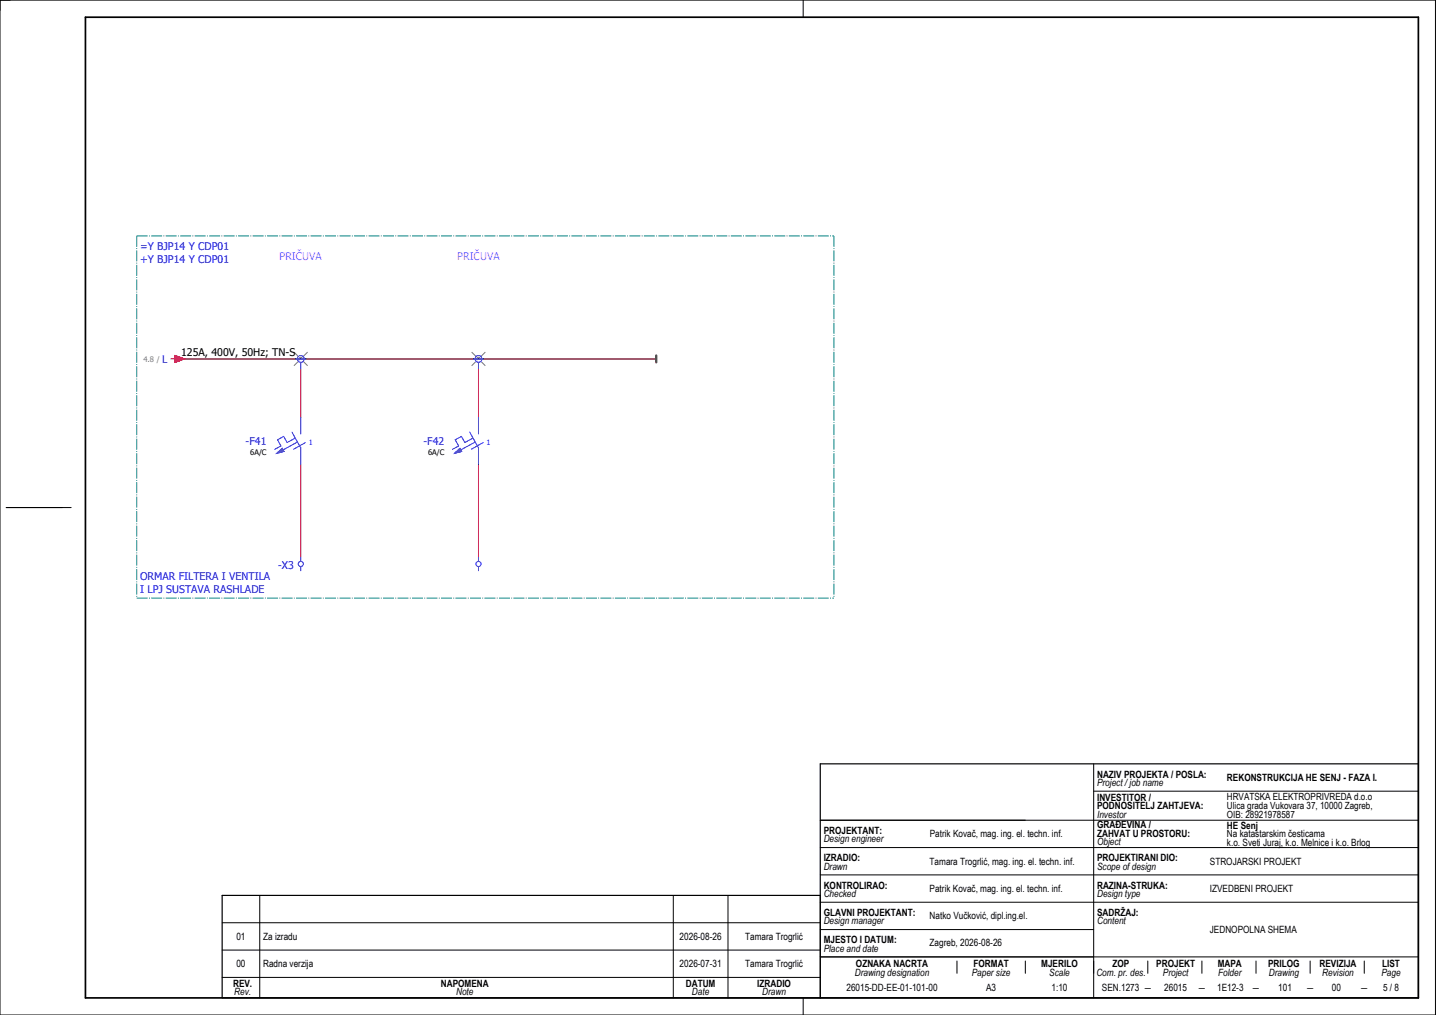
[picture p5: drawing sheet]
<svg xmlns="http://www.w3.org/2000/svg" width="420mm" height="297mm" viewBox="0 0 420 297" stroke-linecap="round" stroke-linejoin="round" font-family="sans-serif">
<g fill="none" stroke="#000" stroke-width=".29">
<path d="M0 0h420v297h-420zM235 0v5M1.8 148.5h19M320 231.5h95M320 223.5v68.5M415 223.5v68.5h-350M240 240h175M240 256h175M240 248h175M65 278h175M65 270h175M76 262v30"/>
<path d="M197 262v30M213 262v30M240 262v30M240 272h80M240 264h175M65 286h175M235 292v5M240 280h175M280 281.2v3.6M300 281.2v3.6M335.8 281.2v3.6M351.7 281.2v3.6"/>
<path d="M367.5 281.2v3.6M383.3 281.2v3.6M399.2 281.2v3.6"/>
</g>
<path d="M415 223.5h-175v68.5M240 262h-175v30" fill="none" stroke="#000" stroke-width=".35"/>
<path d="M25 5h390v287h-390z" fill="none" stroke="#000" stroke-width=".5"/>
<path d="M50 105h1.3M51.3 104l2.7 1-2.7 1zM88 108v14.2M140 108v14.2M88 135.9v27.1M140 135.9v27.1" fill="none" stroke="#f00" stroke-width=".29"/>
<path d="M52 105h140" fill="none" stroke="#7f3f3f" stroke-width=".5"/>
<path d="M192 104v2" fill="none" stroke="#7f3f3f" stroke-width=".7"/>
<g fill="none" stroke="#767676" stroke-width=".29" stroke-dasharray="2 2" stroke-linecap="butt">
<path d="M86 103l4 4M90 103l-4 4M138 103l4 4M142 103l-4 4"/>
<circle cx="88" cy="105" r=".5"/>
<circle cx="140" cy="105" r=".5"/>
</g>
<g fill="none" stroke="#00f" stroke-width=".29">
<path d="M86.5 105h3M88 106v2M138.5 105h3M140 106v2M81 132.6l1.6-1.4 .5 .9zM85.4 126.5l2.6 4.6v4.8M86.4 128.2l-2.4 1.3-1-1.8-1.8 1 1 1.8-1.8 1M87 129.4l-4.2 2.3M88 122.2v4.8M89.4 129.5l-3.5 2M133 132.6l1.6-1.4 .5 .9zM137.4 126.5l2.6 4.6v4.8"/>
<path d="M138.4 128.2l-2.4 1.3-1-1.8-1.8 1 1 1.8-1.8 1M139 129.4l-4.2 2.3M140 122.2v4.8M141.4 129.5l-3.5 2M88 163v1.3M88 165.8v1.2M140 163v1.3M140 165.8v1.2"/>
<circle cx="88" cy="105" r="1"/>
<circle cx="140" cy="105" r="1"/>
<circle cx="88" cy="165" r=".75"/>
<circle cx="140" cy="165" r=".75"/>
</g>
<path d="M40 69h204M40 69v106M244 69v106M40 175h204" fill="none" stroke="#007f7f" stroke-width=".29" stroke-dasharray="3.2 .4 .3 .4" stroke-linecap="butt"/>
<g fill="#00f" stroke="#00f" stroke-width=".29">
<path d="M81 132.6l1.6-1.4 .5 .9z"/>
<path d="M133 132.6l1.6-1.4 .5 .9z"/>
</g>
<path d="M51.3 104l2.7 1-2.7 1z" fill="#f00" stroke="#f00" stroke-width=".29"/>
<g font-size="3.1" fill="#00f">
<text x="41" y="73.1">=Y BJP14 Y CDP01</text>
<text x="41" y="76.9">+Y BJP14 Y CDP01</text>
<text x="47.5" y="106.3">L</text>
<text x="71.9" y="130.3">-F41</text>
<text x="123.9" y="130.3">-F42</text>
<text x="81.4" y="166.4">-X3</text>
<text x="41" y="169.6">ORMAR FILTERA I VENTILA</text>
<text x="41" y="173.4">I LPJ SUSTAVA RASHLADE</text>
</g>
<g font-size="3.1" fill="#f0f">
<text x="81.8" y="76.1">PRIČUVA</text>
<text x="133.8" y="76.1">PRIČUVA</text>
</g>
<text font-size="3.1" x="53" y="104">125A, 400V, 50Hz; TN-S</text>
<g font-size="2.9">
<text x="321" y="227.5">NAZIV PROJEKTA / POSLA:</text>
<text x="321" y="230">Project / job name</text>
<text x="359" y="228.6">REKONSTRUKCIJA HE SENJ - FAZA I.</text>
<text x="321" y="234.3">INVESTITOR /</text>
<text x="321" y="236.8">PODNOSITELJ ZAHTJEVA:</text>
<text x="321" y="239.3">Investor</text>
<text x="359" y="234.2">HRVATSKA ELEKTROPRIVREDA d.o.o</text>
<text x="359" y="236.8">Ulica grada Vukovara 37, 10000 Zagreb,</text>
<text x="359" y="239.5">OIB: 28921978587</text>
<text x="241" y="244">PROJEKTANT:</text>
<text x="272" y="245">Patrik Kovač, mag. ing. el. techn. inf.</text>
<text x="321" y="242.3">GRAĐEVINA /</text>
<text x="321" y="244.8">ZAHVAT U PROSTORU:</text>
<text x="359" y="242.6">HE Senj</text>
<text x="359" y="245.1">Na katastarskim česticama</text>
<text x="241" y="246.5">Design engineer</text>
<text x="321" y="247.3">Object</text>
<text x="359" y="247.5">k.o. Sveti Juraj, k.o. Melnice i k.o. Brlog</text>
<text x="241" y="252">IZRADIO:</text>
<text x="241" y="254.5">Drawn</text>
<text x="272" y="253">Tamara Trogrlić, mag. ing. el. techn. inf.</text>
<text x="321" y="252">PROJEKTIRANI DIO:</text>
<text x="321" y="254.5">Scope of design</text>
<text x="354" y="253.1">STROJARSKI PROJEKT</text>
<text x="241" y="260">KONTROLIRAO:</text>
<text x="241" y="262.5">Checked</text>
<text x="272" y="261">Patrik Kovač, mag. ing. el. techn. inf.</text>
<text x="321" y="260">RAZINA-STRUKA:</text>
<text x="321" y="262.5">Design type</text>
<text x="354" y="261">IZVEDBENI PROJEKT</text>
<text x="241" y="268">GLAVNI PROJEKTANT:</text>
<text x="272" y="269">Natko Vučković, dipl.ing.el.</text>
<text x="321" y="268">SADRŽAJ:</text>
<text x="69.2" y="275">01</text>
<text x="77" y="275">Za izradu</text>
<text x="198.9" y="275">2026-08-26</text>
<text x="218" y="275">Tamara Trogrlić</text>
<text x="241" y="270.5">Design manager</text>
<text x="321" y="270.5">Content</text>
<text x="354" y="273.1">JEDNOPOLNA SHEMA</text>
<text x="241" y="278.5">Place and date</text>
<text x="241" y="276">MJESTO I DATUM:</text>
<text x="272" y="276.8">Zagreb, 2026-08-26</text>
<text x="69.2" y="283">00</text>
<text x="77" y="283">Radna verzija</text>
<text x="198.9" y="283">2026-07-31</text>
<text x="218" y="283">Tamara Trogrlić</text>
<text x="250.1" y="285.6">Drawing designation</text>
<text x="250.4" y="283.1">OZNAKA NACRTA</text>
<text x="284.3" y="285.6">Paper size</text>
<text x="284.9" y="283.1">FORMAT</text>
<text x="304.7" y="283.1">MJERILO</text>
<text x="307" y="285.6">Scale</text>
<text x="320.8" y="285.6">Com. pr. des.</text>
<text x="325.5" y="283.1">ZOP</text>
<text x="338.3" y="283.1">PROJEKT</text>
<text x="340.3" y="285.6">Project</text>
<text x="356.3" y="283.1">MAPA</text>
<text x="356.4" y="285.6">Folder</text>
<text x="371.1" y="283.1">PRILOG</text>
<text x="371.3" y="285.6">Drawing</text>
<text x="386.1" y="283.1">REVIZIJA</text>
<text x="386.9" y="285.6">Revision</text>
<text x="404.2" y="285.6">Page</text>
<text x="404.4" y="283.1">LIST</text>
<text x="68.2" y="288.8">REV.</text>
<text x="68.5" y="291.3">Rev.</text>
<text x="129" y="288.8">NAPOMENA</text>
<text x="133.5" y="291.3">Note</text>
<text x="200.7" y="288.8">DATUM</text>
<text x="202.5" y="291.3">Date</text>
<text x="221.6" y="288.8">IZRADIO</text>
<text x="223" y="291.3">Drawn</text>
<text x="247.7" y="290">26015-DD-EE-01-101-00</text>
<text x="288.5" y="290.1">A3</text>
<text x="307.7" y="290">1:10</text>
<text x="322.4" y="290">SEN.1273 ―</text>
<text x="340.7" y="290">26015</text>
<text x="350.5" y="290.1">―</text>
<text x="356.1" y="290">1E12-3</text>
<text x="366.3" y="290.1">―</text>
<text x="374" y="290">101</text>
<text x="382.1" y="290.1">―</text>
<text x="389.7" y="290">00</text>
<text x="398" y="290.1">―</text>
<text x="404.7" y="290.1">5 / 8</text>
</g>
<text font-size="2.2" fill="#7ca552" x="42" y="105.9">4.8 /</text>
<g font-size="2.2">
<text x="73.2" y="133.2">6A/C</text>
<text x="125.2" y="133.2">6A/C</text>
</g>
<g font-size="2.1" fill="#00f">
<text x="90.3" y="130.3">1</text>
<text x="142.3" y="130.3">1</text>
</g>
</svg>
